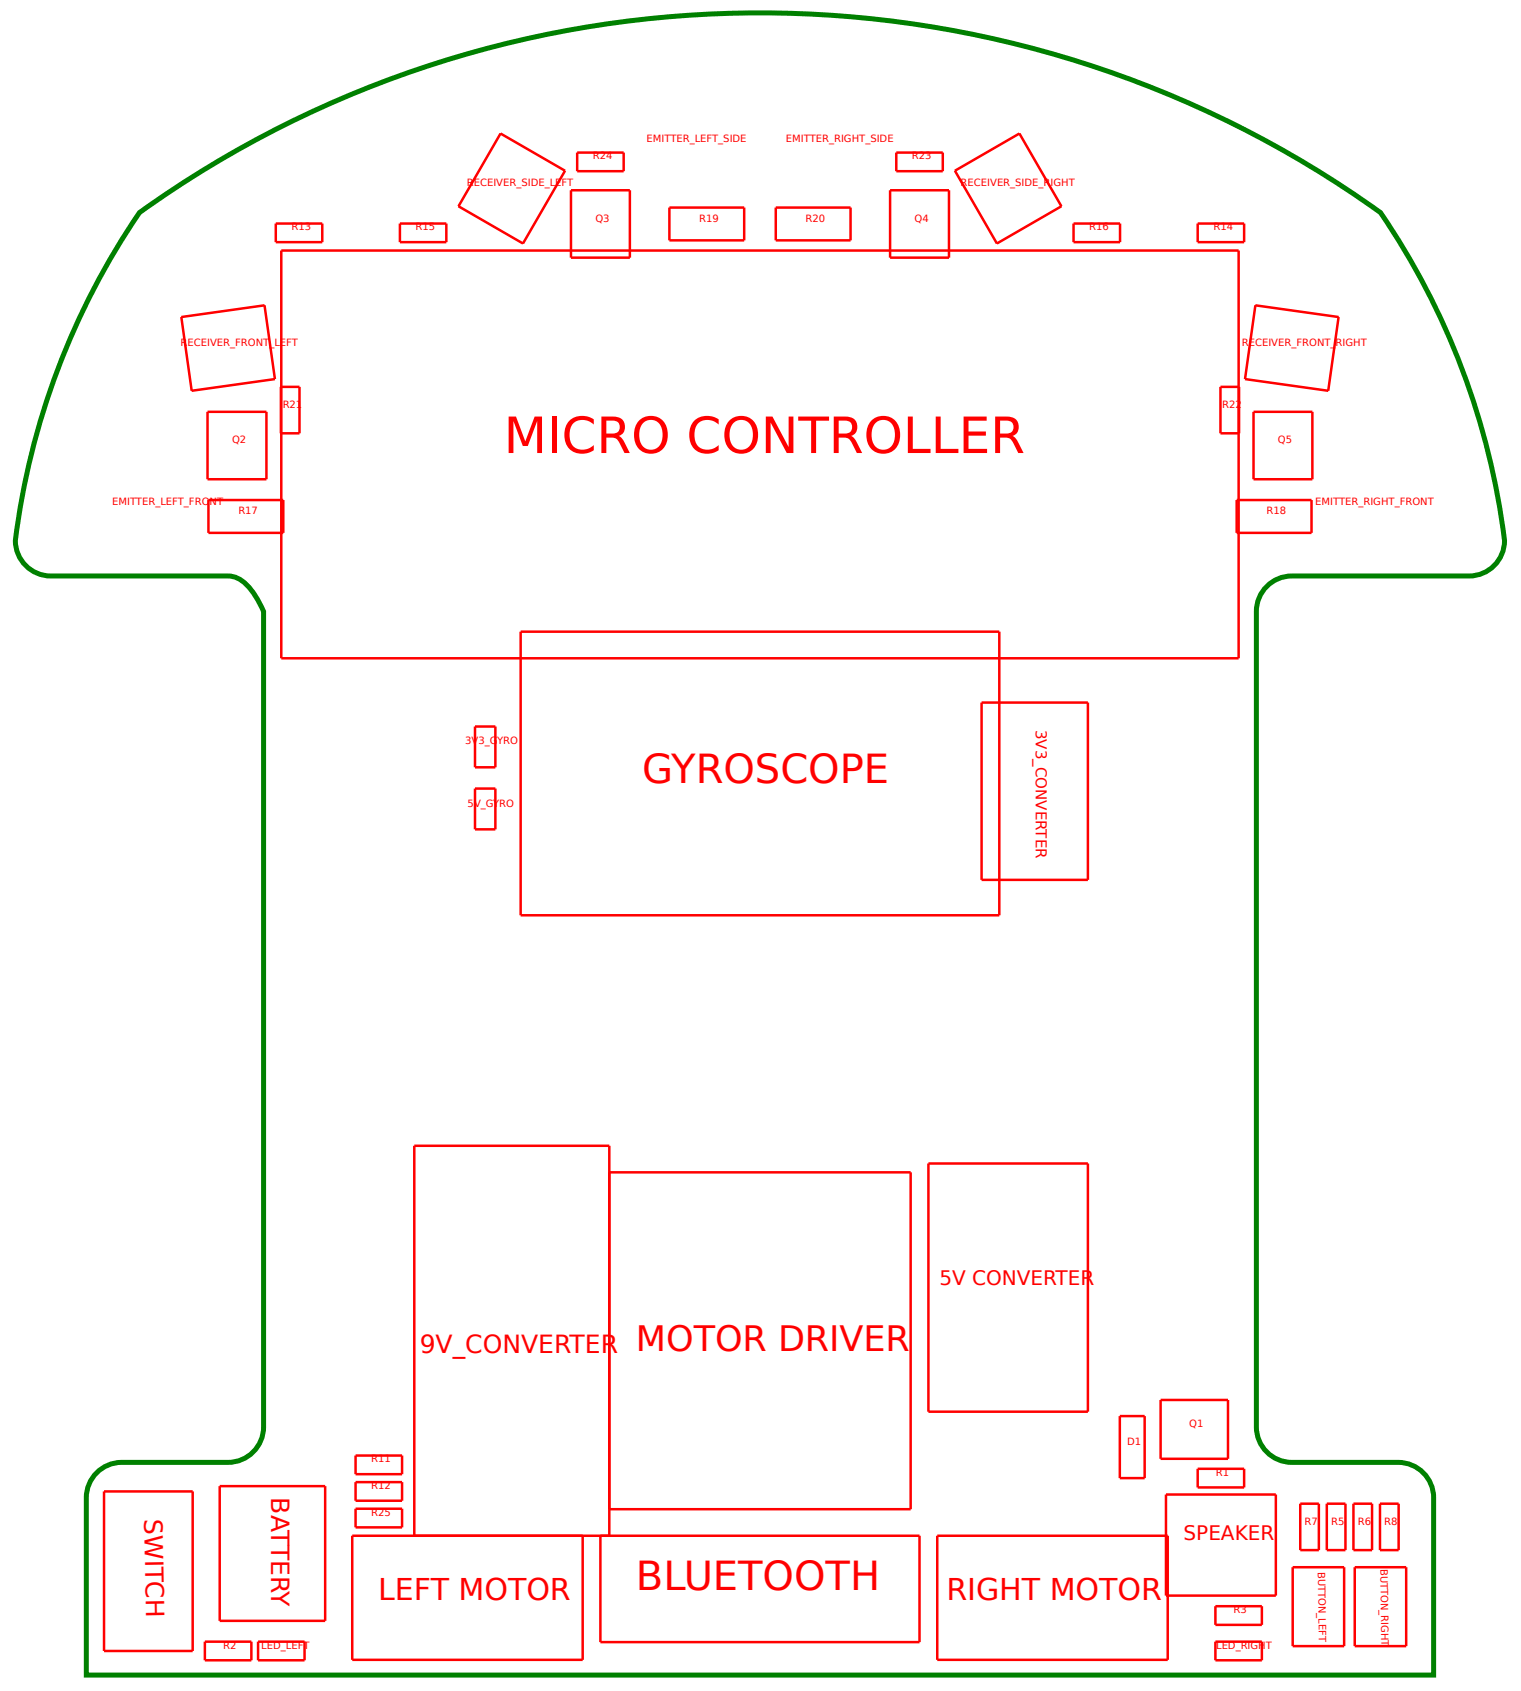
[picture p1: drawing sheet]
<svg xmlns="http://www.w3.org/2000/svg" width="80mm" height="89mm" viewBox="0 0 80 89" stroke-linecap="round" stroke-linejoin="round" font-family="sans-serif">
<path d="M7.4 11.2a56.3 56.3 0 0 1 65.6 0 39.4 39.4 0 0 1 6.6 17.4 1.94 1.94 0 0 1-2.4 1.9h-7.6a4.2 4.2 0 0 0-2.2 .2 1.88 1.88 0 0 0-1 1.6v42.3a2.33 2.33 0 0 0 1 2.5 3.8 3.8 0 0 0 1.9 .2h3.6a3.2 3.2 0 0 1 2.4 .6 2.28 2.28 0 0 1 .5 2v8.7h-71.2v-8.7a2.13 2.13 0 0 1 1.3-2.5l.5-.1h4.6a3.2 3.2 0 0 0 2.4-.5 2.16 2.16 0 0 0 .5-1.9v-42.6a3.2 3.2 0 0 0-1.5-1.8h-8.5a4.2 4.2 0 0 1-2.2-.3 1.88 1.88 0 0 1-.9-1.6 39.4 39.4 0 0 1 6.6-17.4z" fill="none" stroke="#008000" stroke-width=".26"/>
<path d="M41 11h4v1.7h-4zM51.9 37.2h5.6v9.3h-5.6zM64.5 20.5h1v2.4h-1zM18.8 79.8h2.5v1h-2.5zM21.9 60.6h10.3v20.6h-10.3zM61.7 79h5.8v5.4h-5.8zM68.8 79.5h.9v2.5h-.9zM71.6 79.5h1v2.5h-1z" fill="none" stroke="#f00" stroke-width=".13"/>
<path d="M53.9 7.1l2.2 3.8z" fill="#f00"/>
<path d="M53.9 7.1l2.2 3.8" fill="none" stroke="#f00" stroke-width=".13"/>
<path d="M52.7 12.9l3.4-2z" fill="#f00"/>
<path d="M56.1 10.9l-3.4 2" fill="none" stroke="#f00" stroke-width=".13"/>
<path d="M50.5 9l2.2 3.9z" fill="#f00"/>
<path d="M50.5 9l2.2 3.9" fill="none" stroke="#f00" stroke-width=".13"/>
<path d="M50.5 9l3.4-1.9z" fill="#f00"/>
<path d="M53.9 7.1l-3.4 1.9M56.8 11.8h2.4v1h-2.4zM49.6 81.2h12.2v6.6h-12.2z" fill="none" stroke="#f00" stroke-width=".13"/>
<path d="M29.9 9l-2.2 3.9z" fill="#f00"/>
<path d="M29.9 9l-2.2 3.9" fill="none" stroke="#f00" stroke-width=".13"/>
<path d="M24.2 10.9l3.5 2z" fill="#f00"/>
<path d="M24.2 10.9l3.5 2" fill="none" stroke="#f00" stroke-width=".13"/>
<path d="M26.5 7.1l-2.3 3.8z" fill="#f00"/>
<path d="M26.5 7.1l-2.3 3.8" fill="none" stroke="#f00" stroke-width=".13"/>
<path d="M26.5 7.1l3.4 1.9z" fill="#f00"/>
<path d="M26.5 7.1l3.4 1.9M30.2 10.1h3.1v3.5h-3.1zM14.9 20.5h.9v2.4h-.9zM25.1 38.4h1.1v2.2h-1.1zM65.4 26.4h4v1.8h-4zM5.5 78.9h4.7v8.4h-4.7zM63.3 77.7h2.5v1h-2.5zM73 79.5h1v2.5h-1zM18.6 81.2h12.2v6.6h-12.2zM64.3 86.8h2.4v1h-2.4z" fill="none" stroke="#f00" stroke-width=".13"/>
<path d="M65.8 20l4.4 .7z" fill="#f00"/>
<path d="M65.8 20l4.4 .7" fill="none" stroke="#f00" stroke-width=".13"/>
<path d="M66.4 16.1l-.6 3.9z" fill="#f00"/>
<path d="M66.4 16.1l-.6 3.9" fill="none" stroke="#f00" stroke-width=".13"/>
<path d="M66.4 16.1l4.4 .7z" fill="#f00"/>
<path d="M66.4 16.1l4.4 .7" fill="none" stroke="#f00" stroke-width=".13"/>
<path d="M70.8 16.8l-.6 3.9z" fill="#f00"/>
<g fill="none" stroke="#f00" stroke-width=".13">
<path d="M14.6 11.8h2.4v1h-2.4zM14.9 13.2h50.6v21.6h-50.6zM21.1 11.8h2.5v1h-2.5zM30.5 8.1h2.5v1h-2.5zM35.4 11h4v1.7h-4zM47.1 10.1h3.1v3.5h-3.1zM47.4 8.1h2.5v1h-2.5zM63.3 11.8h2.5v1h-2.5zM70.8 16.8l-.6 3.9M11 21.8h3.1v3.5h-3.1zM11 26.4h4v1.8h-4zM27.5 33.4h25.3v15h-25.3z"/>
<path d="M66.3 21.8h3.1v3.5h-3.1zM25.1 41.7h1.1v2.2h-1.1zM11.6 78.6h5.6v7.1h-5.6zM18.8 78.4h2.5v1h-2.5zM18.8 77h2.5v1h-2.5zM32.2 62h16v17.8h-16zM59.2 74.9h1.3v3.3h-1.3zM70.2 79.5h.9v2.5h-.9zM13.6 86.8h2.5v1h-2.5zM31.8 81.2h16.8v5.6h-16.8zM64.3 84.9h2.4v1h-2.4zM68.4 82.9h2.7v4.2h-2.7z"/>
<path d="M71.6 82.9h2.8v4.2h-2.8z"/>
</g>
<path d="M9.6 16.8l4.4-.7z" fill="#f00"/>
<path d="M14 16.1l-4.4 .7" fill="none" stroke="#f00" stroke-width=".13"/>
<path d="M14 16.1l.5 3.9z" fill="#f00"/>
<path d="M14 16.1l.5 3.9" fill="none" stroke="#f00" stroke-width=".13"/>
<path d="M10.1 20.7l4.4-.7z" fill="#f00"/>
<path d="M14.5 20l-4.4 .7" fill="none" stroke="#f00" stroke-width=".13"/>
<path d="M9.6 16.8l.5 3.9z" fill="#f00"/>
<path d="M9.6 16.8l.5 3.9M49.1 61.5h8.4v13.2h-8.4zM61.4 74h3.5v3.1h-3.5zM10.8 86.8h2.5v1h-2.5z" fill="none" stroke="#f00" stroke-width=".13"/>
<text font-size="2.6" fill="#f00" x="26.6" y="24">MICRO CONTROLLER</text>
<g font-size="2.1" fill="#f00">
<text x="34" y="41.4">GYROSCOPE</text>
<text x="33.6" y="84.1">BLUETOOTH</text>
</g>
<text font-size="1.9" fill="#f00" x="33.6" y="71.4">MOTOR DRIVER</text>
<g font-size="1.6" fill="#f00">
<text x="20" y="84.6">LEFT MOTOR</text>
<text x="50" y="84.6">RIGHT MOTOR</text>
</g>
<g font-size="1.3" fill="#f00">
<text x="22.2" y="71.6">9V_CONVERTER</text>
<text x="7.6" y="80.4" transform="rotate(89 7.6 80.4)">SWITCH</text>
<text x="14.3" y="79.2" transform="rotate(90 14.3 79.2)">BATTERY</text>
</g>
<g font-size="1.1" fill="#f00">
<text x="49.7" y="68">5V CONVERTER</text>
<text x="62.6" y="81.4">SPEAKER</text>
</g>
<text font-size=".8" fill="#f00" x="54.8" y="38.6" transform="rotate(90 54.8 38.6)">3V3_CONVERTER</text>
<g font-size=".5" fill="#f00">
<text x="24.7" y="9.8">RECEIVER_SIDE_LEFT</text>
<text x="31.4" y="8.4">R24</text>
<text x="31.5" y="11.7">Q3</text>
<text x="34.2" y="7.5">EMITTER_LEFT_SIDE</text>
<text x="37" y="11.7">R19</text>
<text x="41.6" y="7.5">EMITTER_RIGHT_SIDE</text>
<text x="42.6" y="11.7">R20</text>
<text x="48.2" y="8.4">R23</text>
<text x="48.4" y="11.7">Q4</text>
<text x="50.8" y="9.8">RECEIVER_SIDE_RIGHT</text>
<text x="15.4" y="12.2">R13</text>
<text x="22" y="12.2">R15</text>
<text x="57.6" y="12.2">R16</text>
<text x="64.2" y="12.2">R14</text>
<text x="9.5" y="18.3">RECEIVER_FRONT_LEFT</text>
<text x="12.3" y="23.4">Q2</text>
<text x="14.9" y="21.6">R21</text>
<text x="64.6" y="21.6">R22</text>
<text x="65.7" y="18.3">RECEIVER_FRONT_RIGHT</text>
<text x="67.6" y="23.4">Q5</text>
<text x="5.9" y="26.7">EMITTER_LEFT_FRONT</text>
<text x="12.6" y="27.2">R17</text>
<text x="67" y="27.2">R18</text>
<text x="69.6" y="26.7">EMITTER_RIGHT_FRONT</text>
<text x="24.6" y="39.4">3V3_GYRO</text>
<text x="24.7" y="42.7">5V_GYRO</text>
<text x="19.6" y="77.3">R11</text>
<text x="59.6" y="76.4">D1</text>
<text x="62.9" y="75.5">Q1</text>
<text x="19.6" y="80.2">R25</text>
<text x="19.6" y="78.7">R12</text>
<text x="64.3" y="78">R1</text>
<text x="69" y="80.6">R7</text>
<text x="69.7" y="83.1" transform="rotate(89 69.7 83.1)">BUTTON_LEFT</text>
<text x="70.4" y="80.6">R5</text>
<text x="71.8" y="80.6">R6</text>
<text x="73" y="83" transform="rotate(89 73 83)">BUTTON_RIGHT</text>
<text x="73.2" y="80.6">R8</text>
<text x="11.8" y="87.2">R2</text>
<text x="13.8" y="87.2">LED_LEFT</text>
<text x="64.3" y="87.2">LED_RIGHT</text>
<text x="65.2" y="85.3">R3</text>
</g>
</svg>
